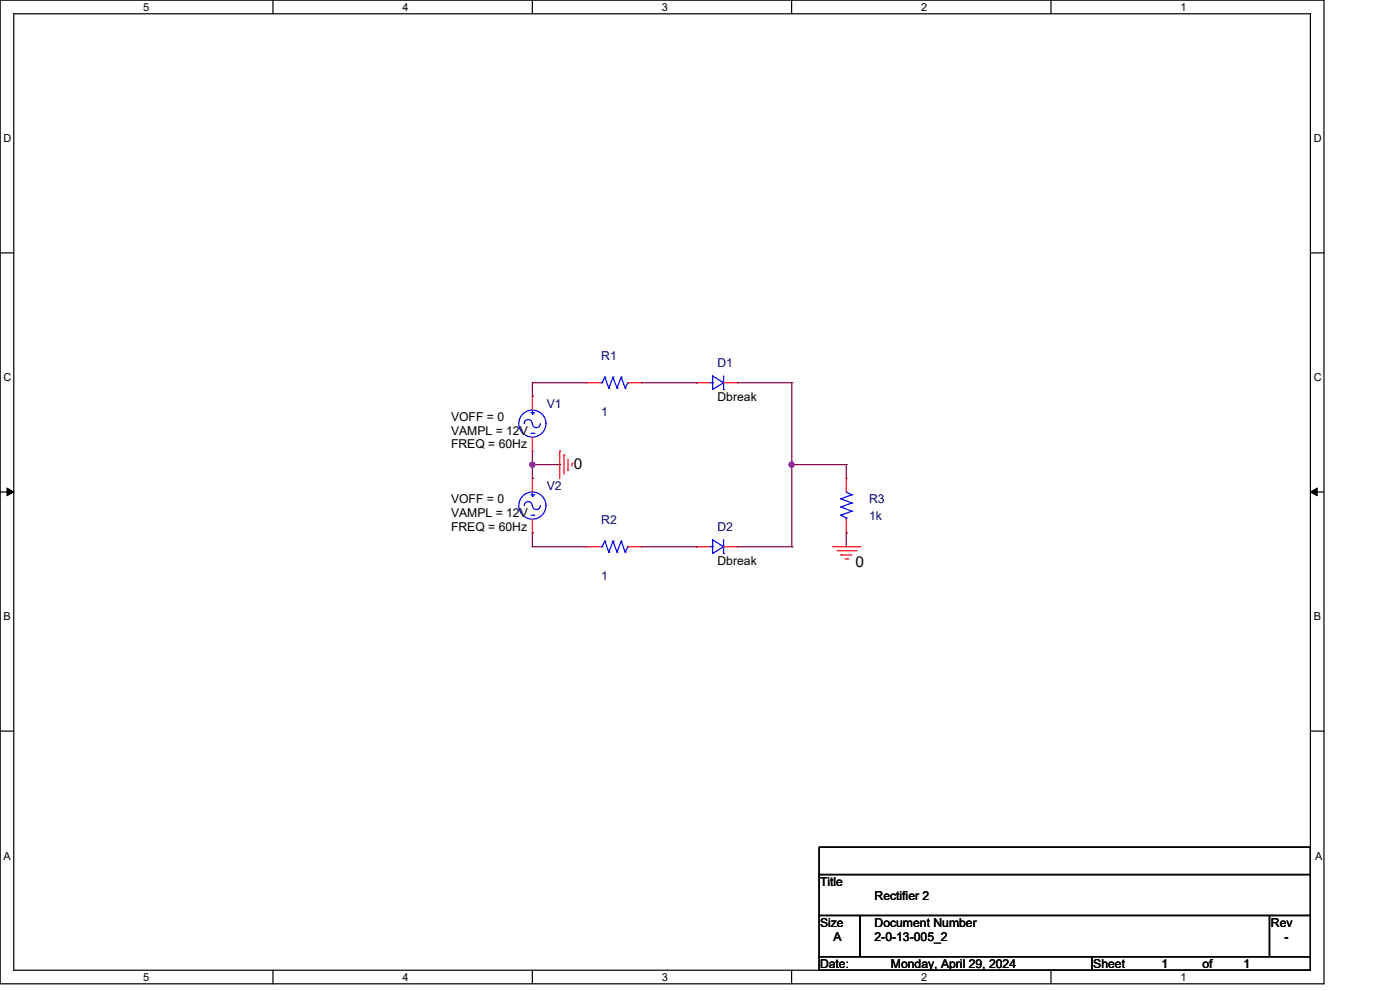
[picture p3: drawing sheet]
<svg xmlns="http://www.w3.org/2000/svg" width="297mm" height="210mm" viewBox="0 0 297 210" stroke-linecap="round" stroke-linejoin="round" font-family="sans-serif">
<g fill="none" stroke="#000" stroke-width=".25">
<path d="M0 0h280.6v208.4h-280.6zM2.9 2.9h274.8v202.6h-274.8zM57.8 0v2.9M112.8 0v2.9M167.8 0v2.9M222.7 0v2.9M0 53.6h2.9M277.7 53.6h2.9M0 104.2h2.9M277.7 104.2h2.9M0 154.9h2.9M277.7 154.9h2.9"/>
<path d="M173.6 179.4h104.1v5.8h-104.1zM173.6 185.2h104.1v8.7h-104.1zM173.6 193.9h8.7v8.7h-8.7zM182.3 193.9h86.7v8.7h-86.7zM269 193.9h8.7v8.7h-8.7zM57.8 205.5v2.9M112.8 205.5v2.9M167.8 205.5v2.9M173.6 202.6h57.8v2.9h-57.8zM222.7 205.5v2.9M231.4 202.6h46.3v2.9h-46.3z"/>
</g>
<path d="M1.5 103.4l1.4 .8-1.4 .8zM277.7 104.2l1.4-.8v1.6z" fill="#000" stroke="#000" stroke-width=".21"/>
<g fill="none" stroke="#f00" stroke-width=".25">
<path d="M112.8 83.9h.1M112.8 95.5h.1M112.8 83.9v3M112.8 92.6v2.9M118.6 95.5h.1M118.6 95.5v5.8M119.5 96.4h.1M119.5 96.4v4M120.3 99.6h.1M120.3 97.3v2.3M121.2 98.1h.1M121.2 98.1v.6"/>
<path d="M124.4 81.1h.1M124.4 81.1h2.9M133.1 81.1h2.9M136 81.1h.1M147.5 81.1h.1M147.5 81.1h2.9M153.3 81.1h2.9M156.2 81.1h.1M112.8 101.3h.1M112.8 112.9h.1M112.8 101.3v2.9M112.8 110v2.9"/>
<path d="M124.4 115.8h.1M124.4 115.8h2.9M133.1 115.8h2.9M136 115.8h.1M147.5 115.8h.1M147.5 115.8h2.9M153.3 115.8h2.9M156.2 115.8h.1M176.5 115.8h5.8M177.4 116.7h4M178.2 117.5h.1M178.2 117.5h2.3"/>
<path d="M179.1 118.4h.5M179.3 101.3h.1M179.3 112.9h.1M179.3 101.3v2.9M179.3 110v2.9M179.6 118.4h.1M181.4 116.7h.1M182.3 115.8h.1"/>
</g>
<g fill="none" stroke="#00f" stroke-width=".25">
<path d="M128.2 79.9h.1M128.2 79.9l-.6 1.2M128.2 79.9l.8 2.3M129.9 79.9h.1M129.9 79.9l-.9 2.3M129.9 79.9l.9 2.3M131.6 79.9h.1M131.6 79.9l-.8 2.3M131.6 79.9l.9 2.3M151 79.6l2.3 1.5-2.3 1.4zM153.3 79.6v2.9M112.5 91.8h.6"/>
<path d="M112.5 87.4h.6M112.8 89.7a.85 .85 0 0 0-.9-.8 .85 .85 0 0 0-.8 .8M112.8 87.7h.1M112.8 87.1v.6M113.1 91.8h.1M113.1 87.4h.1M114.5 89.7a.85 .85 0 0 1-.8 .9 .85 .85 0 0 1-.9-.9M127.3 81.1h.3M127.6 81.1h.1M129 82.2h.1M130.8 82.2h.1M132.5 82.2h.1"/>
<path d="M133.1 81.1h.1M133.1 81.1l-.6 1.1M150.4 81.1h.6M151 81.1h.1M153.3 82.5h.1M111.1 107.1a.85 .85 0 0 1 .8-.9 .85 .85 0 0 1 .9 .9M112.5 109.1h.6M112.5 104.8h.6M112.8 107.1a.85 .85 0 0 0 .9 .8 .85 .85 0 0 0 .8-.8M112.8 105.1h.1M112.8 104.5v.6M113.1 109.1h.1"/>
<path d="M113.1 104.8h.1M127.3 115.8h.3M127.6 115.8h.1M128.2 114.6h.1M128.2 114.6l-.6 1.2M128.2 114.6l.8 2.3M129 116.9h.1M129.9 114.6h.1M129.9 114.6l-.9 2.3M129.9 114.6l.9 2.3M130.8 116.9h.1M131.6 114.6h.1"/>
<path d="M131.6 114.6l-.8 2.3M131.6 114.6l.9 2.3M132.5 116.9h.1M133.1 115.8h.1M133.1 115.8l-.6 1.1M150.4 115.8h.6M151 114.3l2.3 1.5-2.3 1.4zM151 115.8h.1M153.3 117.2h.1M153.3 114.3v2.9M178.2 109.1h.1M178.2 107.4h.1"/>
<path d="M178.2 105.6h.1M178.2 109.1l1.1 .6M178.2 107.4l2.3 .9M178.2 105.6l2.3 .9M179.3 104.2h.1M179.3 109.7h.1M179.3 104.2l1.2 .6M179.3 109.7v.3M180.5 108.3h.1M180.5 106.5h.1M180.5 104.8h.1M180.5 108.3l-2.3 .8"/>
<path d="M180.5 106.5l-2.3 .9M180.5 104.8l-2.3 .8"/>
<circle cx="112.8" cy="89.7" r="2.87"/>
<circle cx="112.8" cy="107.1" r="2.88"/>
</g>
<g fill="none" stroke="#800040" stroke-width=".25">
<path d="M112.8 81.1h.1M112.8 83.9h.1M112.8 98.4h.1M112.8 81.1h11.6M112.8 81.1v2.8M112.8 95.5v5.8M112.8 98.4h5.8M118.6 98.4h.1M136 81.1h11.5M147.5 81.1h.1M156.2 81.1h11.6M167.8 98.4h.1"/>
<path d="M167.8 81.1h.1M167.8 81.1v34.7M167.8 98.4h11.5M179.3 98.4h.1M179.3 98.4v2.9M112.8 115.8h.1M112.8 112.9h.1M112.8 101.3h.1M112.8 112.9v2.9M112.8 115.8h11.6M136 115.8h11.5M147.5 115.8h.1"/>
<path d="M156.2 115.8h11.6M167.8 115.8h.1M179.3 112.9h.1M179.3 112.9v2.9"/>
</g>
<g fill="#f0f" stroke="#f0f" stroke-width=".25">
<circle cx="112.8" cy="98.4" r=".55"/>
<circle cx="167.8" cy="98.4" r=".55"/>
</g>
<g font-size="3.2">
<text x="121.6" y="99.3">0</text>
<text x="181.3" y="120.1">0</text>
</g>
<g font-size="2.6" fill="#000080">
<text x="127.4" y="76.2">R1</text>
<text x="152.1" y="77.6">D1</text>
<text x="115.9" y="86.3">V1</text>
<text x="127.4" y="88.1">1</text>
<text x="115.9" y="103.7">V2</text>
<text x="184.2" y="106.6">R3</text>
<text x="127.4" y="111">R2</text>
<text x="152.1" y="112.4">D2</text>
<text x="184.2" y="110.1">1k</text>
<text x="127.4" y="122.8">1</text>
</g>
<g font-size="2.6">
<text x="95.6" y="89.2">VOFF = 0</text>
<text x="152.1" y="84.9">Dbreak</text>
<text x="95.6" y="95">FREQ = 60Hz</text>
<text x="95.6" y="92.1">VAMPL = 12V</text>
<text x="95.6" y="106.6">VOFF = 0</text>
<text x="95.6" y="112.4">FREQ = 60Hz</text>
<text x="95.6" y="109.5">VAMPL = 12V</text>
<text x="152.1" y="119.6">Dbreak</text>
<text x="173.8" y="187.7">Title</text>
<text x="185.3" y="190.6">Rectifier 2</text>
<text x="173.8" y="196.3">Size</text>
<text x="185.3" y="196.3">Document Number</text>
<text x="269.3" y="196.3">Rev</text>
<text x="176.7" y="199.3">A</text>
<text x="185.3" y="199.3">2-0-13-005_2</text>
<text x="272.2" y="199.3">-</text>
<text x="173.8" y="205.1">Date:</text>
<text x="188.8" y="205.1">Monday, April 29, 2024</text>
<text x="231.7" y="205.1">Sheet</text>
<text x="246.2" y="205.1">1</text>
<text x="254.8" y="205.1">of</text>
<text x="263.5" y="205.1">1</text>
</g>
<g font-size="2.3">
<text x="30.4" y="2.2">5</text>
<text x="85.3" y="2.2">4</text>
<text x="140.3" y="2.2">3</text>
<text x="195.2" y="2.2">2</text>
<text x="250.2" y="2.2">1</text>
<text x=".8" y="30.1">D</text>
<text x="278.4" y="30.1">D</text>
<text x=".8" y="80.8">C</text>
<text x="278.4" y="80.8">C</text>
<text x=".8" y="131.4">B</text>
<text x="278.4" y="131.4">B</text>
<text x=".8" y="182.2">A</text>
<text x="278.7" y="182.2">A</text>
<text x="30.4" y="207.7">5</text>
<text x="85.3" y="207.7">4</text>
<text x="140.3" y="207.7">3</text>
<text x="195.2" y="207.7">2</text>
<text x="250.2" y="207.7">1</text>
</g>
</svg>
